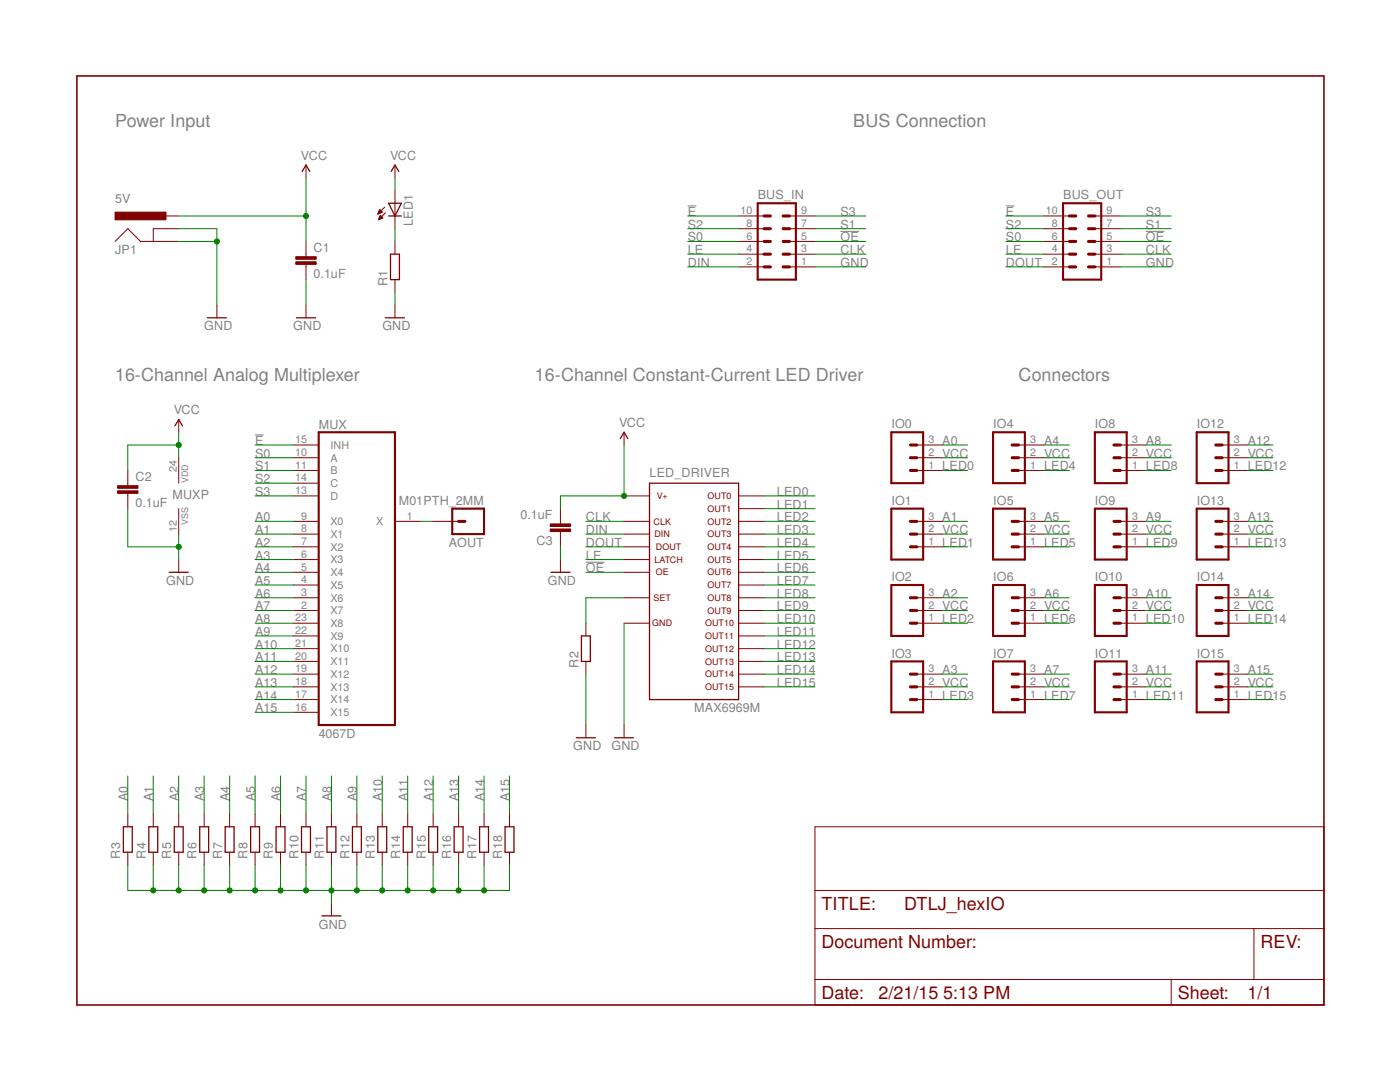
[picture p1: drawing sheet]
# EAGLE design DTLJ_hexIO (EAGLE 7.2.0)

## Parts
AOUT  M01PTH_2MM  [1X01_2MM]
BUS_IN  ML10  [ML10]
BUS_OUT  ML10  [ML10]
C1  0.1uF  C-EU025-024X044  [C025-024X044]
C2  0.1uF  C-EU025-024X044  [C025-024X044]
C3  0.1uF  C-EU025-024X044  [C025-024X044]
IO0  M03POLAR  [MOLEX-1X3]
IO1  M03POLAR  [MOLEX-1X3]
IO2  M03POLAR  [MOLEX-1X3]
IO3  M03POLAR  [MOLEX-1X3]
IO4  M03POLAR  [MOLEX-1X3]
IO5  M03POLAR  [MOLEX-1X3]
IO6  M03POLAR  [MOLEX-1X3]
IO7  M03POLAR  [MOLEX-1X3]
IO8  M03POLAR  [MOLEX-1X3]
IO9  M03POLAR  [MOLEX-1X3]
IO10  M03POLAR  [MOLEX-1X3]
IO11  M03POLAR  [MOLEX-1X3]
IO12  M03POLAR  [MOLEX-1X3]
IO13  M03POLAR  [MOLEX-1X3]
IO14  M03POLAR  [MOLEX-1X3]
IO15  M03POLAR  [MOLEX-1X3]
JP1  5V  POWER_JACKPTH_BREAD  [POWER_JACK_PTH_BREAD]
LED1  LED3MM  [LED3MM]
LED_DRIVER  MAX6969M  [SO24W]
MUX  4067D  [SO24W]
R1  R-EU_0204/7  [0204/7]
R2  R-EU_0204/7  [0204/7]
R3  R-EU_0204/7  [0204/7]
R4  R-EU_0204/7  [0204/7]
R5  R-EU_0204/7  [0204/7]
R6  R-EU_0204/7  [0204/7]
R7  R-EU_0204/7  [0204/7]
R8  R-EU_0204/7  [0204/7]
R9  R-EU_0204/7  [0204/7]
R10  R-EU_0204/7  [0204/7]
R11  R-EU_0204/7  [0204/7]
R12  R-EU_0204/7  [0204/7]
R13  R-EU_0204/7  [0204/7]
R14  R-EU_0204/7  [0204/7]
R15  R-EU_0204/7  [0204/7]
R16  R-EU_0204/7  [0204/7]
R17  R-EU_0204/7  [0204/7]
R18  R-EU_0204/7  [0204/7]

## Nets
!E: BUS_IN.10 BUS_OUT.10 MUX.15(INH)
!OE: BUS_IN.5 BUS_OUT.5 LED_DRIVER.21
A0: IO0.3 MUX.9(X0) R3.2
A1: IO1.3 MUX.8(X1) R4.2
A2: IO2.3 MUX.7(X2) R5.2
A3: IO3.3 MUX.6(X3) R6.2
A4: IO4.3 MUX.5(X4) R7.2
A5: IO5.3 MUX.4(X5) R8.2
A6: IO6.3 MUX.3(X6) R9.2
A7: IO7.3 MUX.2(X7) R10.2
A8: IO8.3 MUX.23(X8) R11.2
A9: IO9.3 MUX.22(X9) R12.2
A10: IO10.3 MUX.21(X10) R13.2
A11: IO11.3 MUX.20(X11) R14.2
A12: IO12.3 MUX.19(X12) R15.2
A13: IO13.3 MUX.18(X13) R16.2
A14: IO14.3 MUX.17(X14) R17.2
A15: IO15.3 MUX.16(X15) R18.2
CLK: BUS_IN.3 BUS_OUT.3 LED_DRIVER.3
DIN: BUS_IN.2 LED_DRIVER.2
DOUT: BUS_OUT.2 LED_DRIVER.22
GND [power]: BUS_IN.1 BUS_OUT.1 C1.2 C2.2 C3.1 JP1.GND JP1.GNDBREAK LED_DRIVER.1 MUX.12(VSS) R1.1 R2.1 R3.1 R4.1 R5.1 R6.1 R7.1 R8.1 R9.1 R10.1 R11.1 R12.1 R13.1 R14.1 R15.1 R16.1 R17.1 R18.1
LE: BUS_IN.4 BUS_OUT.4 LED_DRIVER.4
LED0: IO0.1 LED_DRIVER.5
LED1: IO1.1 LED_DRIVER.6
LED2: IO2.1 LED_DRIVER.7
LED3: IO3.1 LED_DRIVER.8
LED4: IO4.1 LED_DRIVER.9
LED5: IO5.1 LED_DRIVER.10
LED6: IO6.1 LED_DRIVER.11
LED7: IO7.1 LED_DRIVER.12
LED8: IO8.1 LED_DRIVER.13
LED9: IO9.1 LED_DRIVER.14
LED10: IO10.1 LED_DRIVER.15
LED11: IO11.1 LED_DRIVER.16
LED12: IO12.1 LED_DRIVER.17
LED13: IO13.1 LED_DRIVER.18
LED14: IO14.1 LED_DRIVER.19
LED15: IO15.1 LED_DRIVER.20
N$1: LED1.K(C) R1.2
N$2: LED_DRIVER.23 R2.2
N$3: AOUT.1 MUX.1(X)
S0: BUS_IN.6 BUS_OUT.6 MUX.10(A)
S1: BUS_IN.7 BUS_OUT.7 MUX.11(B)
S2: BUS_IN.8 BUS_OUT.8 MUX.14(C)
S3: BUS_IN.9 BUS_OUT.9 MUX.13(D)
VCC [power]: C1.1 C2.1 C3.2 IO0.2 IO1.2 IO2.2 IO3.2 IO4.2 IO5.2 IO6.2 IO7.2 IO8.2 IO9.2 IO10.2 IO11.2 IO12.2 IO13.2 IO14.2 IO15.2 JP1.PWR LED1.A LED_DRIVER.24 MUX.24(VDD)

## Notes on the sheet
- Power Input | BUS Connection
- 16-Channel Analog Multiplexer | 16-Channel Constant-Current LED Driver | Connectors

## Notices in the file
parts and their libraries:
SparkFun-Connectors: Licensing: Creative Commons ShareAlike 4.0 International - https://creativecommons.org/licenses/by-sa/4.0
